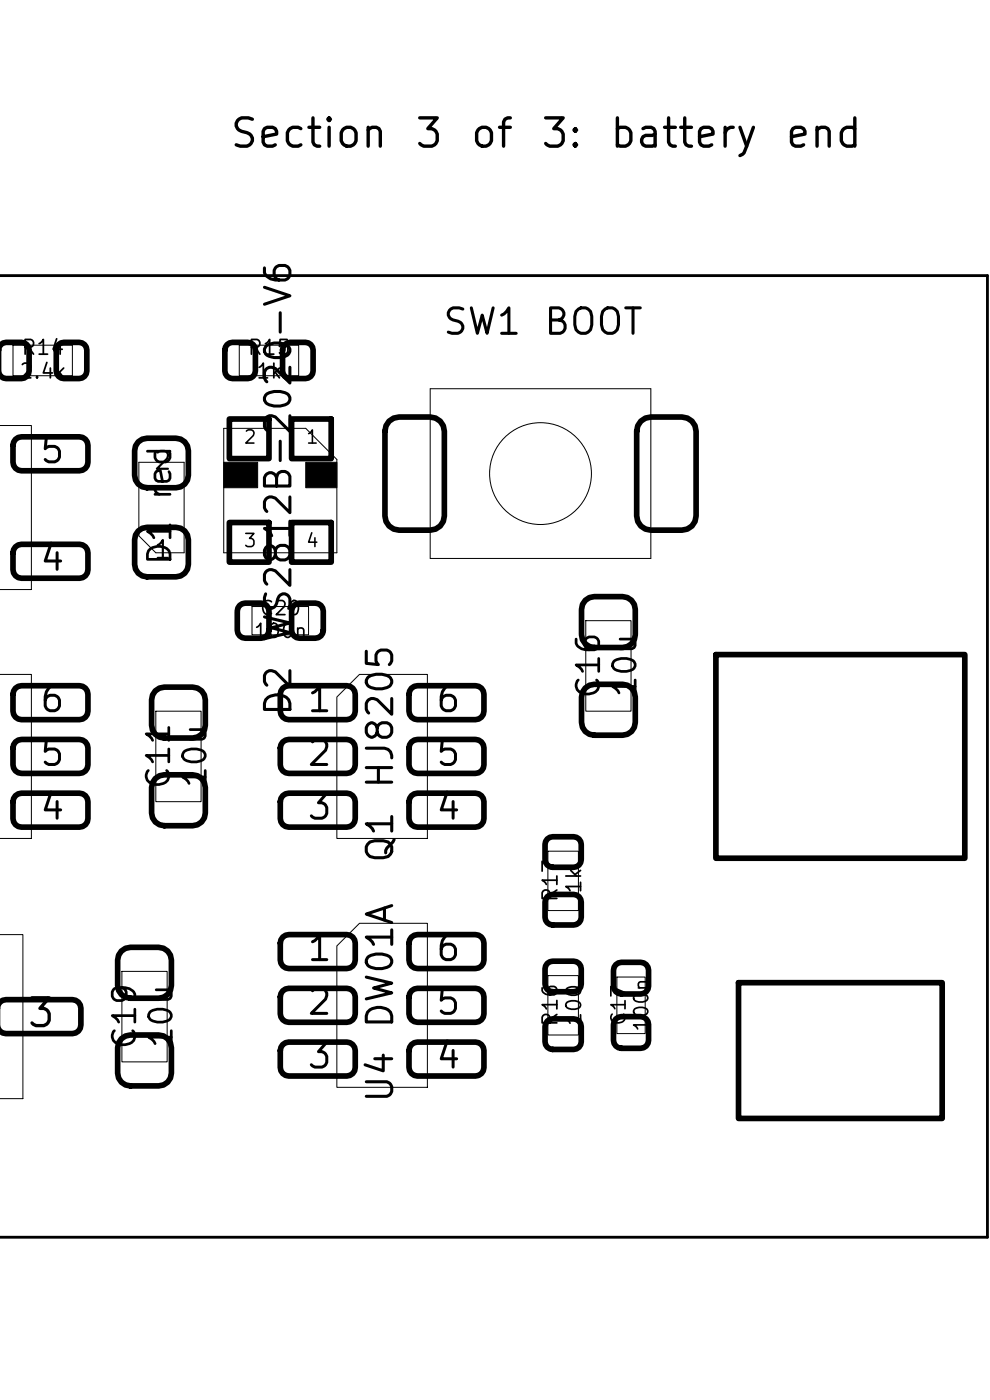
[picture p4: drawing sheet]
<svg xmlns="http://www.w3.org/2000/svg" width="210mm" height="297mm" viewBox="0 0 210 297" stroke-linecap="round" stroke-linejoin="round" font-family="sans-serif">
<g fill="none" stroke="#000" stroke-width=".21">
<path d="M2.8 73.2h12.6v6.5h-12.6zM50.8 73.2h12.6v6.5h-12.6zM0 90.3h6.7v34.8h-6.7M29.5 98.1h9.6v19.2h-6l-3.6-3.6zM47.5 90.9h17.4l6.6 6.6v19.8h-24zM91.3 82.5h46.8v36h-46.8zM53.5 128.7h12v6h-12zM124.3 131.7h9.6v19.2h-9.6zM0 143.1h6.7v34.8h-6.7M33.1 150.9h9.6v19.2h-9.6zM71.5 147.9l4.8-4.8h14.4v34.8h-19.2zM0 198.3h4.9v34.8h-4.9"/>
<path d="M116.2 180.6h6.5v12.6h-6.5zM25.9 206.1h9.6v19.2h-9.6zM71.5 200.7l4.8-4.8h14.4v34.8h-19.2zM116.2 207h6.5v12.6h-6.5zM130.9 207.3h6v12h-6z"/>
<circle cx="114.7" cy="100.5" r="10.8"/>
</g>
<path d="M47.5 98.1h7.2v5.4h-7.2zM64.9 98.1h6.6v5.4h-6.6z" fill="#000" stroke="#000" stroke-width=".21"/>
<g fill="none" stroke="#000" stroke-width="1.2">
<path d="M0 73.4l.7-.6 .6-.2h3.3a1.62 1.62 0 0 1 1.6 1.7v4.4a1.62 1.62 0 0 1-1.6 1.6h-3.3l-.6-.1-.7-.7M12.4 73.1l.5-.3 .7-.2h3.2a1.62 1.62 0 0 1 1.6 1.7v4.4a1.62 1.62 0 0 1-1.6 1.6h-3.2a1.62 1.62 0 0 1-1.7-1.6v-4.4l.2-.7zM48.2 73.1l.5-.3 .6-.2h3.3a1.62 1.62 0 0 1 1.6 1.7v4.4a1.62 1.62 0 0 1-1.6 1.6h-3.3a1.62 1.62 0 0 1-1.6-1.6v-4.4l.1-.7zM60.4 73.1l.5-.3 .7-.2h3.2a1.62 1.62 0 0 1 1.6 1.7v4.4a1.62 1.62 0 0 1-1.6 1.6h-3.2a1.62 1.62 0 0 1-1.7-1.6v-4.4l.2-.7zM3.3 93.2l.6-.4 .7-.1h12.3a1.8 1.8 0 0 1 1.8 1.8v3.6a1.8 1.8 0 0 1-1.8 1.8h-12.3a1.8 1.8 0 0 1-1.8-1.8v-3.6l.1-.7zM29.3 93.7l.9-.5 1-.2h6.1a2.63 2.63 0 0 1 2.7 2.6v5.2a2.63 2.63 0 0 1-2.7 2.7h-6.1a2.62 2.62 0 0 1-2.6-2.7v-5.2l.2-1zM48.7 88.9h8.4v8.4h-8.4zM61.9 88.9h8.4v8.4h-8.4zM82.5 89.3l1-.6 1.2-.2h6.6a3 3 0 0 1 3 3v18a3 3 0 0 1-3 3h-6.6a3 3 0 0 1-3-3v-18l.2-1.2zM135.9 89.3l1-.6 1.2-.2h6.6a3 3 0 0 1 3 3v18a3 3 0 0 1-3 3h-6.6a3 3 0 0 1-3-3v-18l.2-1.2zM3.3 116l.6-.4 .7-.1h12.3a1.8 1.8 0 0 1 1.8 1.8v3.6a1.8 1.8 0 0 1-1.8 1.8h-12.3a1.8 1.8 0 0 1-1.8-1.8v-3.6l.1-.7zM29.3 112.6l.9-.5 1-.2h6.1a2.63 2.63 0 0 1 2.7 2.6v5.2a2.63 2.63 0 0 1-2.7 2.7h-6.1a2.62 2.62 0 0 1-2.6-2.7v-5.2l.2-1z"/>
<path d="M48.7 110.9h8.4v8.4h-8.4zM61.9 110.9h8.4v8.4h-8.4zM50.8 128.4l.6-.3 .6-.1h3.4a1.68 1.68 0 0 1 1.7 1.6v4.1a1.68 1.68 0 0 1-1.7 1.7h-3.4a1.68 1.68 0 0 1-1.7-1.7v-4.1l.2-.6zM62.3 128.4l.6-.3 .6-.1h3.4a1.68 1.68 0 0 1 1.7 1.6v4.1a1.68 1.68 0 0 1-1.7 1.7h-3.4a1.68 1.68 0 0 1-1.6-1.7v-4.1l.1-.6zM124.1 127.4l.9-.6 1.1-.2h6a2.7 2.7 0 0 1 2.7 2.7v5.4a2.7 2.7 0 0 1-2.7 2.7h-6a2.7 2.7 0 0 1-2.7-2.7v-5.4l.2-1.1zM151.9 138.9h52.8v43.2h-52.8zM3.3 157.4l.6-.4 .7-.1h12.3a1.8 1.8 0 0 1 1.8 1.8v3.6a1.8 1.8 0 0 1-1.8 1.8h-12.3a1.8 1.8 0 0 1-1.8-1.8v-3.6l.1-.7zM3.3 146l.6-.4 .7-.1h12.3a1.8 1.8 0 0 1 1.8 1.8v3.6a1.8 1.8 0 0 1-1.8 1.8h-12.3a1.8 1.8 0 0 1-1.8-1.8v-3.6l.1-.7zM32.9 146.6l.9-.6 1.1-.2h6a2.7 2.7 0 0 1 2.7 2.7v5.4a2.7 2.7 0 0 1-2.7 2.7h-6a2.7 2.7 0 0 1-2.7-2.7v-5.4l.2-1.1zM60 146l.6-.4 .7-.1h12.3a1.8 1.8 0 0 1 1.8 1.8v3.6a1.8 1.8 0 0 1-1.8 1.8h-12.3a1.8 1.8 0 0 1-1.8-1.8v-3.6l.1-.7zM60 157.4l.6-.4 .7-.1h12.3a1.8 1.8 0 0 1 1.8 1.8v3.6a1.8 1.8 0 0 1-1.8 1.8h-12.3a1.8 1.8 0 0 1-1.8-1.8v-3.6l.1-.7zM87.3 157.4l.6-.4 .7-.1h12.3a1.8 1.8 0 0 1 1.8 1.8v3.6a1.8 1.8 0 0 1-1.8 1.8h-12.3a1.8 1.8 0 0 1-1.8-1.8v-3.6l.1-.7z"/>
<path d="M87.3 146l.6-.4 .7-.1h12.3a1.8 1.8 0 0 1 1.8 1.8v3.6a1.8 1.8 0 0 1-1.8 1.8h-12.3a1.8 1.8 0 0 1-1.8-1.8v-3.6l.1-.7zM124.1 146l.9-.6 1.1-.2h6a2.7 2.7 0 0 1 2.7 2.7v5.4a2.7 2.7 0 0 1-2.7 2.7h-6a2.7 2.7 0 0 1-2.7-2.7v-5.4l.2-1.1zM3.3 168.8l.6-.4 .7-.1h12.3a1.8 1.8 0 0 1 1.8 1.8v3.6a1.8 1.8 0 0 1-1.8 1.8h-12.3a1.8 1.8 0 0 1-1.8-1.8v-3.6l.1-.7zM32.9 165.2l.9-.6 1.1-.2h6a2.7 2.7 0 0 1 2.7 2.7v5.4a2.7 2.7 0 0 1-2.7 2.7h-6a2.7 2.7 0 0 1-2.7-2.7v-5.4l.2-1.1zM60 168.8l.6-.4 .7-.1h12.3a1.8 1.8 0 0 1 1.8 1.8v3.6a1.8 1.8 0 0 1-1.8 1.8h-12.3a1.8 1.8 0 0 1-1.8-1.8v-3.6l.1-.7zM87.3 168.8l.6-.4 .7-.1h12.3a1.8 1.8 0 0 1 1.8 1.8v3.6a1.8 1.8 0 0 1-1.8 1.8h-12.3a1.8 1.8 0 0 1-1.8-1.8v-3.6l.1-.7zM116.1 178l.5-.4 .6-.1h4.5a1.62 1.62 0 0 1 1.6 1.6v3.3a1.62 1.62 0 0 1-1.6 1.6h-4.5a1.62 1.62 0 0 1-1.6-1.6v-3.3l.1-.6zM60 198.8l.6-.4 .7-.1h12.3a1.8 1.8 0 0 1 1.8 1.8v3.6a1.8 1.8 0 0 1-1.8 1.8h-12.3a1.8 1.8 0 0 1-1.8-1.8v-3.6l.1-.7zM87.3 198.8l.6-.4 .7-.1h12.3a1.8 1.8 0 0 1 1.8 1.8v3.6a1.8 1.8 0 0 1-1.8 1.8h-12.3a1.8 1.8 0 0 1-1.8-1.8v-3.6l.1-.7zM116.1 190.2l.5-.3 .6-.1h4.5a1.62 1.62 0 0 1 1.6 1.6v3.2a1.62 1.62 0 0 1-1.6 1.6h-4.5a1.62 1.62 0 0 1-1.6-1.6v-3.2l.1-.6zM0 212.6l.6-.4 .7-.1h14.1a1.8 1.8 0 0 1 1.8 1.8v3.6a1.8 1.8 0 0 1-1.8 1.8h-14.1l-.7-.2-.7-.4M25.7 201.8l.9-.6 1.1-.2h6a2.7 2.7 0 0 1 2.7 2.7v5.4a2.7 2.7 0 0 1-2.7 2.7h-6a2.7 2.7 0 0 1-2.7-2.7v-5.4l.2-1.1z"/>
<path d="M60 210.2l.6-.4 .7-.1h12.3a1.8 1.8 0 0 1 1.8 1.8v3.6a1.8 1.8 0 0 1-1.8 1.8h-12.3a1.8 1.8 0 0 1-1.8-1.8v-3.6l.1-.7zM87.3 210.2l.6-.4 .7-.1h12.3a1.8 1.8 0 0 1 1.8 1.8v3.6a1.8 1.8 0 0 1-1.8 1.8h-12.3a1.8 1.8 0 0 1-1.8-1.8v-3.6l.1-.7zM116.1 216.6l.5-.3 .6-.1h4.5a1.62 1.62 0 0 1 1.6 1.6v3.2a1.62 1.62 0 0 1-1.6 1.6h-4.5a1.62 1.62 0 0 1-1.6-1.6v-3.2l.1-.6zM116.1 204.4l.5-.4 .6-.1h4.5a1.62 1.62 0 0 1 1.6 1.6v3.3a1.62 1.62 0 0 1-1.6 1.6h-4.5a1.62 1.62 0 0 1-1.6-1.6v-3.3l.1-.6zM130.6 216.2l.6-.4 .6-.1h4.1a1.68 1.68 0 0 1 1.7 1.7v3.3a1.68 1.68 0 0 1-1.7 1.7h-4.1a1.68 1.68 0 0 1-1.7-1.7v-3.3l.2-.7zM130.6 204.6l.6-.3 .6-.1h4.1a1.68 1.68 0 0 1 1.7 1.6v3.4a1.68 1.68 0 0 1-1.7 1.7h-4.1a1.68 1.68 0 0 1-1.7-1.7v-3.4l.2-.6zM156.7 208.5h43.2v28.8h-43.2zM25.7 220.4l.9-.6 1.1-.2h6a2.7 2.7 0 0 1 2.7 2.7v5.4a2.7 2.7 0 0 1-2.7 2.7h-6a2.7 2.7 0 0 1-2.7-2.7v-5.4l.2-1.1zM60 221.6l.6-.4 .7-.1h12.3a1.8 1.8 0 0 1 1.8 1.8v3.6a1.8 1.8 0 0 1-1.8 1.8h-12.3a1.8 1.8 0 0 1-1.8-1.8v-3.6l.1-.7zM87.3 221.6l.6-.4 .7-.1h12.3a1.8 1.8 0 0 1 1.8 1.8v3.6a1.8 1.8 0 0 1-1.8 1.8h-12.3a1.8 1.8 0 0 1-1.8-1.8v-3.6l.1-.7z"/>
</g>
<path d="M-.1 58.5h209.6v204h-209.6" fill="none" stroke="#000" stroke-width=".6"/>
<g font-size="6">
<text x="48.4" y="32.8">Section</text>
<text x="87.6" y="32.8">3</text>
<text x="99.4" y="32.8">of</text>
<text x="114.3" y="32.8">3:</text>
<text x="128.9" y="32.8">battery</text>
<text x="166.1" y="32.8">end</text>
</g>
<text font-size="5.9" x="5.3" y="219.4">3</text>
<g font-size="5.4">
<text x="93.5" y="72.3">SW1</text>
<text x="115" y="72.3">BOOT</text>
<text x="63.1" y="136.8" transform="rotate(-90 63.1 136.8)">WS2812B-2020-V6</text>
<text x="63.1" y="152.3" transform="rotate(-90 63.1 152.3)">D2</text>
<text x="84.7" y="167.8" transform="rotate(-90 84.7 167.8)">HJ8205</text>
<text x="84.7" y="183.5" transform="rotate(-90 84.7 183.5)">Q1</text>
<text x="84.7" y="218.6" transform="rotate(-90 84.7 218.6)">DW01A</text>
<text x="84.7" y="234.4" transform="rotate(-90 84.7 234.4)">U4</text>
</g>
<g font-size="5.3">
<text x="8" y="99.6">5</text>
<text x="8" y="122.4">4</text>
<text x="8" y="152.4">6</text>
<text x="64.7" y="152.4">1</text>
<text x="92" y="152.4">6</text>
<text x="8" y="163.8">5</text>
<text x="64.7" y="163.8">2</text>
<text x="92" y="163.8">5</text>
<text x="8" y="175.2">4</text>
<text x="64.7" y="175.2">3</text>
<text x="92" y="175.2">4</text>
<text x="64.7" y="205.2">1</text>
<text x="92" y="205.2">6</text>
<text x="64.7" y="216.6">2</text>
<text x="92" y="216.6">5</text>
<text x="64.7" y="228">3</text>
<text x="92" y="228">4</text>
</g>
<g font-size="4.8">
<text x="37.5" y="106.5" transform="rotate(-90 37.5 106.5)">red</text>
<text x="37.5" y="120.3" transform="rotate(-90 37.5 120.3)">D1</text>
<text x="128.5" y="148.6" transform="rotate(-90 128.5 148.6)">C16</text>
<text x="136.2" y="148.4" transform="rotate(-90 136.2 148.4)">10u</text>
<text x="37.3" y="167.8" transform="rotate(-90 37.3 167.8)">C11</text>
<text x="45" y="167.6" transform="rotate(-90 45 167.6)">10u</text>
<text x="30.1" y="223" transform="rotate(-90 30.1 223)">C19</text>
<text x="37.8" y="222.8" transform="rotate(-90 37.8 222.8)">10u</text>
</g>
<g font-size="3.8">
<text x="32.4" y="100.6">2</text>
<text x="32.4" y="119.5">1</text>
</g>
<g font-size="3.1">
<text x="4.3" y="76.1">R14</text>
<text x="52.3" y="76.1">R15</text>
<text x="3.8" y="81.1">2.4k</text>
<text x="54.1" y="81.1">1k</text>
<text x="119.1" y="191.6" transform="rotate(-90 119.1 191.6)">R17</text>
<text x="124.1" y="189.9" transform="rotate(-90 124.1 189.9)">1k</text>
<text x="119.1" y="218" transform="rotate(-90 119.1 218)">R16</text>
<text x="124.1" y="218" transform="rotate(-90 124.1 218)">100</text>
</g>
<g font-size="3">
<text x="54.9" y="131.3">C20</text>
<text x="53.6" y="136.1">100n</text>
<text x="133.5" y="217.9" transform="rotate(-90 133.5 217.9)">C17</text>
<text x="138.3" y="219.2" transform="rotate(-90 138.3 219.2)">100n</text>
</g>
<g font-size="2.8">
<text x="51.5" y="94.8">2</text>
<text x="64.7" y="94.8">1</text>
<text x="51.5" y="116.8">3</text>
<text x="64.7" y="116.8">4</text>
</g>
</svg>
